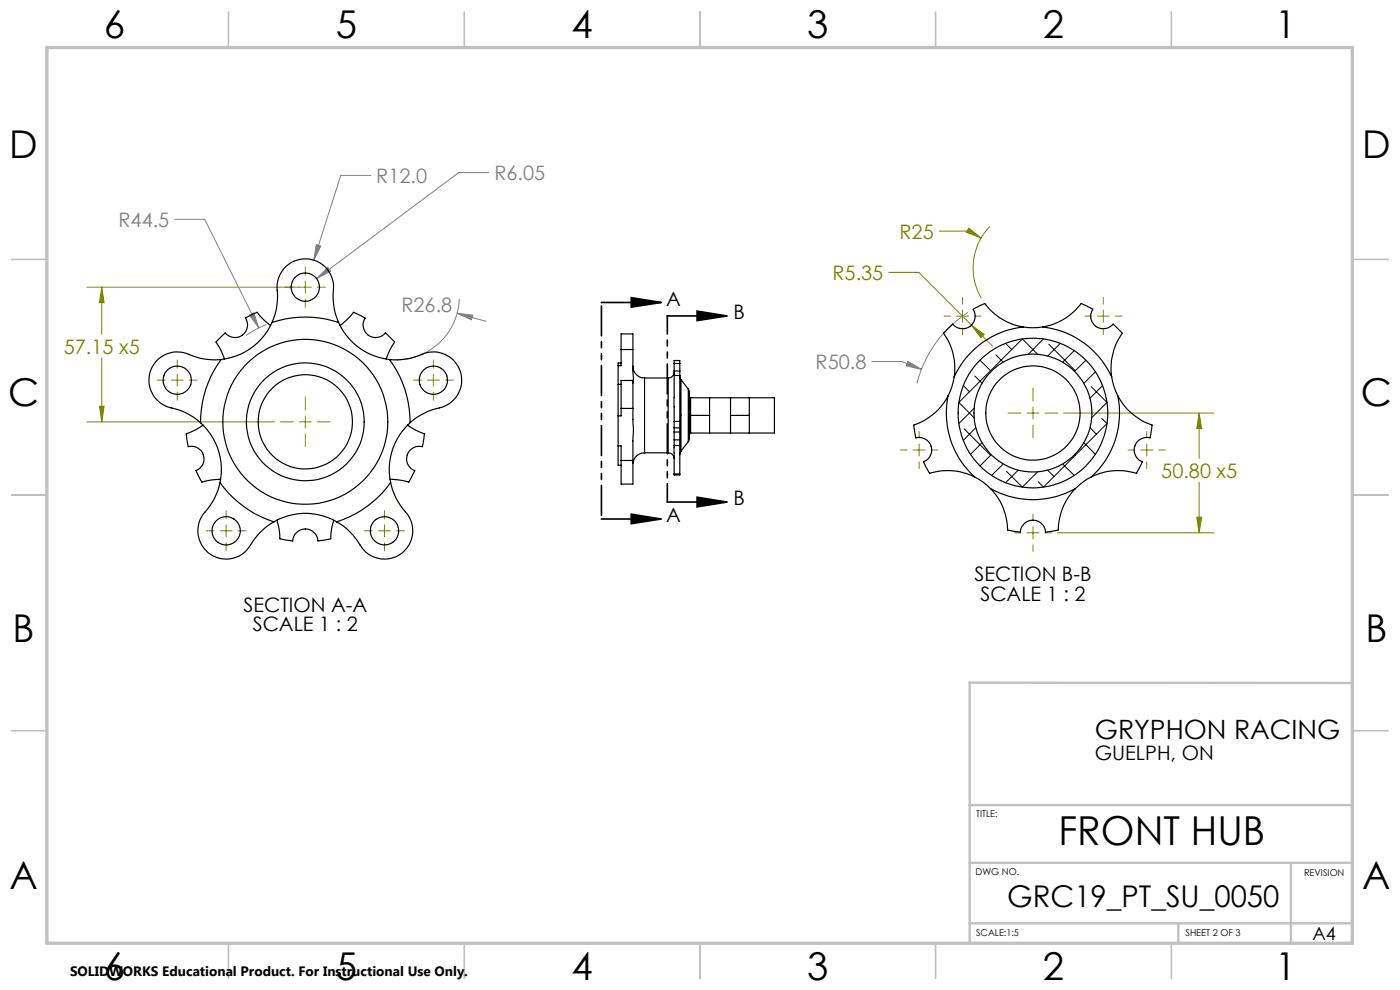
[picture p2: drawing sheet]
<svg xmlns="http://www.w3.org/2000/svg" width="297mm" height="210mm" viewBox="0 0 297 210" stroke-linecap="round" stroke-linejoin="round" font-family="sans-serif">
<path d="M127.6 64.2h12.7M133.9 63.1l6.4 1.1-6.4 .9zM141.5 67h12.7M147.9 66l6.3 1-6.3 1zM127.6 110.1h12.7M133.9 109.1l6.4 1-6.4 1zM141.5 106.5h12.7M147.9 105.5l6.3 1-6.3 1z" fill="none" stroke="#000" stroke-width=".35"/>
<g fill="none" stroke="#808000" stroke-width=".21">
<path d="M64.8 56.6v1.8M64.8 59.6v2.6M188.6 57.8h6.3l15.7 15.6M199.2 49h6.4l2.5 1.5M205.5 48.4l2.6 2.1-3.1-1.2zM210 48a12.7 12.7 0 0 0-1.8 15.3M21.6 60.9l.5 3.3h-1zM21.6 60.9v10M21.6 75.9v13.6M37.6 76.4v1.7M37.6 79.4v2.5M64.8 63.5v1.7"/>
<path d="M66 60.9h-47.6M67.3 60.9h1.7M91.9 76.4v1.7M91.9 79.4v2.5M200.3 67.1h1.3M202.9 67.1h2.6M204.2 63.1v1.4M204.2 65.8v2.5M204.2 69.6v1.4M206.1 69l2.7 1.9-.7 .7zM206.7 67.1h1.4M230.1 67.1h1.4"/>
<path d="M232.8 67.1h2.5M234.1 63.1v1.4M234.1 65.8v2.5M234.1 69.6v1.4M236.6 67.1h1.4M18.4 89.5h39.8M21.1 86.2h1l-.5 3.3zM33.3 80.6h1.8M36.3 80.6h2.6M37.6 83.2v1.7M40.1 80.6h1.8M59.5 89.5h2.7"/>
<path d="M63.5 89.5h2.5M64.8 84.2v2.8M64.8 88.2v2.6M64.8 92v2.7M67.3 89.5h2.7M87.7 80.6h1.7M90.7 80.6h2.5M91.9 83.2v1.7M94.5 80.6h1.7M191 95.5h1.4M193.7 95.5h2.6M195 91.5v1.4"/>
<path d="M195 94.2v2.5M195 98v1.4M197.5 95.5h1.4M213.9 87.6h2.7M217.9 87.6h2.5M219.1 82.3v2.8M219.1 86.4v2.5M219.1 90.2v2.7M221.7 87.6h2.7M225.7 87.6h31.9M239.3 95.5h1.4M242 95.5h2.5"/>
<path d="M243.3 91.5v1.4M243.3 94.2v2.5M243.3 98v1.4M245.8 95.5h1.4M254.4 87.6l.5 3.3h-1zM254.4 87.6v9.7M43.7 112.6h1.7M46.7 112.6h2.5M48 108.3v1.8M48 111.3v2.6M48 115.1v1.8M50.5 112.6h1.7"/>
<path d="M77.3 112.6h1.7M80.3 112.6h2.5M81.6 108.3v1.8M81.6 111.3v2.6M81.6 115.1v1.8M84.1 112.6h1.7M215.2 113h1.4M217.9 113h2.5M219.1 109.1v1.4M219.1 111.8v2.5M219.1 115.6v1.4M221.7 113h1.4"/>
<path d="M224.3 113h33.3M253.9 109.7h1l-.5 3.3zM254.4 102.3v10.7"/>
</g>
<g fill="none" stroke="#808080" stroke-width=".21">
<path d="M78.6 37.2h-6.3l-5.7 18M103.7 36.6h-6.4l-30.1 22.5M37.1 46.5h6.3l11.5 23.1M67.1 51.9l1 .3-1.5 3zM69.5 56.7l.6 .8-2.9 1.6zM53 66.8l.9-.4 1 3.2zM56.5 68.9l-2.2 1-2.1 1.3M97 66.5l3.3 .3-.3 1zM97 66.5l6.1 1.6M97.4 63.4a13.4 13.4 0 0 1-13.5 12.9M185 76.7h6.3l4.2 1.6M192.6 76.7l2.9 1.6-3.3-.7z"/>
<path d="M205.4 66.3a25.2 25.2 0 0 0-10.9 15"/>
</g>
<path d="M141.6 67v39.5" fill="none" stroke="#000" stroke-width=".35" stroke-dasharray="6.3 1.3 1.3 1.3 1.3 1.3" stroke-dashoffset="2.5"/>
<path d="M127.6 64.1v46" fill="none" stroke="#000" stroke-width=".35" stroke-dasharray="6.3 1.3 1.3 1.3 1.3 1.3" stroke-dashoffset="-.7"/>
<g fill="none" stroke="#c0c0c0" stroke-width=".35">
<path d="M48.5 2.5v7.5M98.5 2.5v7.5M148.5 2.5v7.5M198.5 2.5v7.5M248.5 2.5v7.5M2.5 55h7.5M287 55h7.5M2.5 105h7.5M287 105h7.5M2.5 155h7.5M287 155h7.5M48.5 200v7.5"/>
<path d="M98.5 200v7.5M148.5 200v7.5M198.5 200v7.5M248.5 200v7.5"/>
</g>
<path d="M286.9 144.9l-81.2-.1v55.3M205.7 170.8h81.2M205.7 195.9h81.2M205.7 183h81.2M250 195.8v4.2M273.9 183.1v17" fill="none" stroke="#c0c0c0" stroke-width=".5"/>
<path d="M9.9 10.1h277v190h-277z" fill="none" stroke="#c0c0c0" stroke-width=".7"/>
<g fill="#000">
<path d="M133.9 63.1l6.4 1.1-6.4 .9zM133.9 109.1l6.4 1-6.4 1z"/>
<path d="M147.9 66l6.3 1-6.3 1zM147.9 105.5l6.3 1-6.3 1z"/>
</g>
<path d="M206.1 69l2 2.6 .7-.7zM205.5 48.4l-.5 .9 3.1 1.2zM253.9 109.7h1l-.5 3.3zM254.4 87.6l.5 3.3h-1zM21.1 86.2h1l-.5 3.3zM21.6 60.9l.5 3.3h-1z" fill="#808000"/>
<path d="M192.6 76.7l-.4 .9 3.3 .7zM67.1 51.9l-.5 3.3 1.5-3zM69.5 56.7l-2.3 2.4 2.9-1.6zM97 66.5l3 1.3 .3-1zM53 66.8l1.9 2.8-1-3.2z" fill="#808080"/>
<g fill="none" stroke="#000" stroke-width=".25">
<path d="M46.9 76.3a22.2 22.2 0 0 0-4.4 13.4M46.9 76.3a14.3 14.3 0 0 1-7.5-1.4 6 6 0 0 0-7.7 4.7 6 6 0 0 0 5.5 7.1l1.7 .6 1.5 .8 2.1 1.6M57.4 69.1l-1.4-1.2-1.5-1.7-2.4 1.3a2.67 2.67 0 0 1-.7 3.6 2.67 2.67 0 0 1-3.6-.5l-2 2 1.1 1.8 .7 1.8M57.7 68.4a13.4 13.4 0 0 1-10.8 7.9M57.7 68.4a22.6 22.6 0 0 1 14.1 0M57.7 68.4a14.3 14.3 0 0 0 1.1-7.6 6 6 0 0 1 6.8-5.8 6 6 0 0 1 5.1 7.4l.3 3.5 .8 2.5M71.8 68.4a13.4 13.4 0 0 0 10.8 7.9M72.1 69.1l1.5-1.2 1.4-1.7 2.5 1.3a2.67 2.67 0 0 0 .6 3.6 2.67 2.67 0 0 0 3.7-.5l1.9 2-1.1 1.8-.7 1.8M82.6 76.3a22.2 22.2 0 0 1 4.4 13.4M82.6 76.3a14.3 14.3 0 0 0 7.5-1.4 6 6 0 0 1 7.8 4.7 6 6 0 0 1-5.6 7.1l-1.6 .6-1.6 .8-2.1 1.6M131.1 77.6v3.9M131.8 74.1v3.5h-.7"/>
<path d="M131.8 77h-.7v.6M131.8 74.1v-3.3h2.5v3.3M131.8 74.1h2.5M134.3 77.7a2.47 2.47 0 0 0 2.4 2.5M134.3 74.1v7.2M143 79a1.32 1.32 0 0 1-1.3 1.2M143 79.6v9.8M143 78.7v.9M143 77.1v1.6M143 77.1v-.6h1.2v.6M143 79.6h1.2M143 78.7h1.2"/>
<path d="M143 77.1h1.2M144.2 79.8l.3 .7M144.2 79.6v9.8M144.2 78.7v.9M144.2 77.1v1.6M202.4 80a13 13 0 0 1-1.3 4M217 69.3a18.3 18.3 0 0 0-14.6 10.7M217 69.3a12.8 12.8 0 0 0 4.3 0M217 69.3a12.8 12.8 0 0 1-8.1-4.9l-2.5 1.2a2.68 2.68 0 0 1-.6 3.6 2.68 2.68 0 0 1-3.7-.5l-1.9 2a12.5 12.5 0 0 1 2.2 9.3M221.3 69.3a18.3 18.3 0 0 1 14.5 10.7M221.3 69.3a13 13 0 0 0 8.1-4.9l2.4 1.2a2.68 2.68 0 0 0 .7 3.6 2.68 2.68 0 0 0 3.6-.5l2 2a12.9 12.9 0 0 0-2.3 9.3M235.8 80a13.9 13.9 0 0 0 1.3 4"/>
<path d="M42.5 89.7a13.3 13.3 0 0 1 4.2 12.7M43.1 90.2a12.1 12.1 0 0 1-3.6 1.8l.4 2.7a2.67 2.67 0 0 1 3.2 1.8 2.67 2.67 0 0 1-1.5 3.3l1.2 2.5 2.1-.5 1.9-.1M86.5 90.2a12.1 12.1 0 0 0 3.5 1.8l-.4 2.7a2.67 2.67 0 0 0-3.2 1.8 2.67 2.67 0 0 0 1.6 3.3l-1.3 2.5-2.1-.5-1.9-.1M87 89.7a13.3 13.3 0 0 0-4.1 12.7M131.1 94.6h.7v3.1M131.1 88.2v6.4M131.1 81.5v6.7M131.1 94.6v4.1h.7M131.1 81.5h.7M131.8 86.6v-5.9h2.5v5.9M131.8 86.6v1.6h-.7M131.8 97.7v5h2.5v-5"/>
<path d="M131.8 86.6h2.5M131.8 97.7h2.5M134.3 86.6v11.1M136.7 96.1a2.45 2.45 0 0 0-2.4 2.2M136.7 80.2v15.9M136.7 96.1h5M136.7 80.2h5M141.7 96.1a1.26 1.26 0 0 1 1.3 1.2M141.7 80.2v15.9M143 89.4v1.4M143 90.8v.8M143 93.3v1.2"/>
<path d="M143 91.6v1.7M143 94.5v6M143 90.8h1.2M143 89.4h1.2M143 91.6h1.2M143 93.3h1.2M143 94.5h1.2M144.2 89.4v1.4M144.2 90.8v.8M144.2 93.3v1.2M144.2 91.6v1.7M144.2 94.5v6"/>
<path d="M144.5 95.7l-.3 .8M144.5 80.5v15.2M144.5 80.5l1.5 2M146 82.5a3.8 3.8 0 0 1 .3 2.4v6.7a3.3 3.3 0 0 1-.3 2.1M146 82.5v11.2M146 93.7l-1.5 2M146.3 84.1l.2 .3M146.5 91.9l-.2 .2M146.5 84.4h17.8v7.5h-17.8M146.5 88.1v3.8M146.5 84.4v3.7M146.5 88.1h4"/>
<path d="M150.5 88.1v3.8M150.5 84.4v3.7M155 88.1v3.8M155 84.4v3.7M155 88.1h4M159 88.1v3.8M159 84.4v3.7M201.1 84a18.3 18.3 0 0 0 5.6 17.1M201.1 84a12.6 12.6 0 0 1-7.2 6.2l.4 2.7a2.68 2.68 0 0 1 3.2 1.7 2.68 2.68 0 0 1-1.6 3.4l1.3 2.4a12.9 12.9 0 0 1 9.5 .7M237.1 84a18.3 18.3 0 0 1-5.5 17.1M237.1 84a12.9 12.9 0 0 0 7.3 6.2l-.4 2.7a2.68 2.68 0 0 0-3.3 1.7 2.68 2.68 0 0 0 1.6 3.4l-1.2 2.4a13 13 0 0 0-9.5 .7M46.7 102.4a22.6 22.6 0 0 0 11.4 8.3"/>
<path d="M46.7 102.4a13.8 13.8 0 0 1-3.6 6.7 6 6 0 0 0 2 8.8 6 6 0 0 0 8.5-3l1.1-1.5 1.3-1.2 2.1-1.5M58.1 110.7a13.2 13.2 0 0 1 13.3 0M58.7 110.3a12 12 0 0 1 .7 4l2.7 .5a2.69 2.69 0 0 1 2.7-2.6 2.69 2.69 0 0 1 2.7 2.6l2.7-.5a12 12 0 0 1 .6-4M82.9 102.4a22.6 22.6 0 0 1-11.5 8.3M82.9 102.4a13.8 13.8 0 0 0 3.6 6.7 6 6 0 0 1-2.1 8.8 6 6 0 0 1-8.5-3l-1.1-1.5-1.2-1.2-2.2-1.5M143 100.5v.2h1.2v-.2M143 100.5h1.2M206.7 101.1a13.1 13.1 0 0 1 3.4 2.5M210.1 103.6a18.4 18.4 0 0 0 18 0M210.1 103.6a12.6 12.6 0 0 1 3.6 8.8l2.8 .5a2.67 2.67 0 0 1 2.6-2.6 2.67 2.67 0 0 1 2.7 2.6l2.7-.5a12.8 12.8 0 0 1 3.6-8.8M231.6 101.1a12.6 12.6 0 0 0-3.5 2.5"/>
<circle cx="64.8" cy="60.9" r="3"/>
<circle cx="37.6" cy="80.6" r="3"/>
<circle cx="64.8" cy="89.5" r="12.5"/>
<circle cx="64.8" cy="89.5" r="17.5"/>
<circle cx="64.8" cy="89.5" r="10"/>
<circle cx="91.9" cy="80.6" r="2.99"/>
<circle cx="219.1" cy="87.6" r="10"/>
<circle cx="219.1" cy="87.6" r="12.5"/>
<circle cx="219.1" cy="87.6" r="15.9"/>
<circle cx="48" cy="112.6" r="3"/>
<circle cx="81.6" cy="112.6" r="3"/>
</g>
<g fill="none" stroke="#000" stroke-width=".21">
<path d="M206.8 79.8l1.6 1.5M207.9 76.4l2.2 2.2M211.3 75.3l1.5 1.5M213.3 72.8l1.3 1.3M220.1 75.2l-3.2-3.3-13.5 13.5 3.3 3.2M221.4 71.9l-3.3 3.3M222.5 73l5.6 5.6M224.9 72.8l-2.7 2.7M227.9 74.4l-2.5 2.4M230.4 76.4l-2.4 2.4M232.4 78.9l-2.5 2.4M204.4 81.8l1.3 1.3"/>
<path d="M204.5 91l5.6 5.6M206.7 86.6l-3.3 3.2M207 90.7l-2.6 2.7M208.4 93.9l-2.5 2.5M210.3 96.4l-2.4 2.4M212.8 98.4l-2.4 2.5M213.5 100l3.4 3.3 3.2-3.2M216 99.7l-2.7 2.7M222.2 99.7l1.4 1.4M225.4 98.4l2.5 2.5M228 96.4l.1 .2M229.9 93.9l2.5 2.5"/>
<path d="M231.2 90.7l1.4 1.4M231.5 82l3.3 3.4-3.2 3.2M233.7 88.8l1.1 1-13.4 13.5-1.2-1.1M233.9 81.8l-2.7 2.7"/>
</g>
<text font-size="8.5" x="224.5" y="179.3">FRONT HUB</text>
<g font-size="8.1">
<text x="22" y="8">6</text>
<text x="71.2" y="8">5</text>
<text x="121.2" y="8">4</text>
<text x="171.3" y="8">3</text>
<text x="221.3" y="8">2</text>
<text x="270.5" y="8">1</text>
<text x="2" y="33.6">D</text>
<text x="289" y="33.6">D</text>
<text x="1.7" y="86.1">C</text>
<text x="288.7" y="86.1">C</text>
<text x="2.7" y="136.1">B</text>
<text x="289.7" y="136.1">B</text>
<text x="2" y="188.6">A</text>
<text x="289" y="188.6">A</text>
<text x="22" y="208">6</text>
<text x="71.2" y="208">5</text>
<text x="121.2" y="208">4</text>
<text x="171.3" y="208">3</text>
<text x="221.3" y="208">2</text>
<text x="270.5" y="208">1</text>
</g>
<text font-size="6.3" x="213.7" y="192.5">GRC19_PT_SU_0050</text>
<text font-size="5.6" x="232.3" y="156.7">GRYPHON RACING</text>
<g font-size="4.2" fill="#808080">
<text x="79.8" y="38.8">R12.0</text>
<text x="104.9" y="38.2">R6.05</text>
<text x="25.1" y="48.1">R44.5</text>
<text x="85.2" y="66.3">R26.8</text>
<text x="173" y="78.3">R50.8</text>
</g>
<g font-size="4.2" fill="#808000">
<text x="190.8" y="50.6">R25</text>
<text x="176.6" y="59.3">R5.35</text>
<text x="13.6" y="75">57.15 x5</text>
<text x="246.4" y="101.3">50.80 x5</text>
</g>
<g font-size="4.2">
<text x="141.3" y="64.9">A</text>
<text x="155.6" y="67.7">B</text>
<text x="155.6" y="107.2">B</text>
<text x="141.3" y="110.8">A</text>
<text x="206.7" y="123.3">SECTION B-B</text>
<text x="51.7" y="129.8">SECTION A-A</text>
<text x="208" y="127.5">SCALE 1 : 2</text>
<text x="53.6" y="134">SCALE 1 : 2</text>
<text x="232.3" y="161.2">GUELPH, ON</text>
</g>
<text font-size="3.9" x="278.4" y="199.3">A4</text>
<text font-size="2.9" x="14.9" y="207.1">SOLIDWORKS Educational Product. For Instructional Use Only.</text>
<g font-size="2">
<text x="207.1" y="173.3">TITLE:</text>
<text x="207" y="185.5">DWG NO.</text>
<text x="276.7" y="185.9">REVISION</text>
<text x="207.1" y="198.6">SCALE:1:5</text>
<text x="251.5" y="198.6">SHEET 2 OF 3</text>
</g>
</svg>
